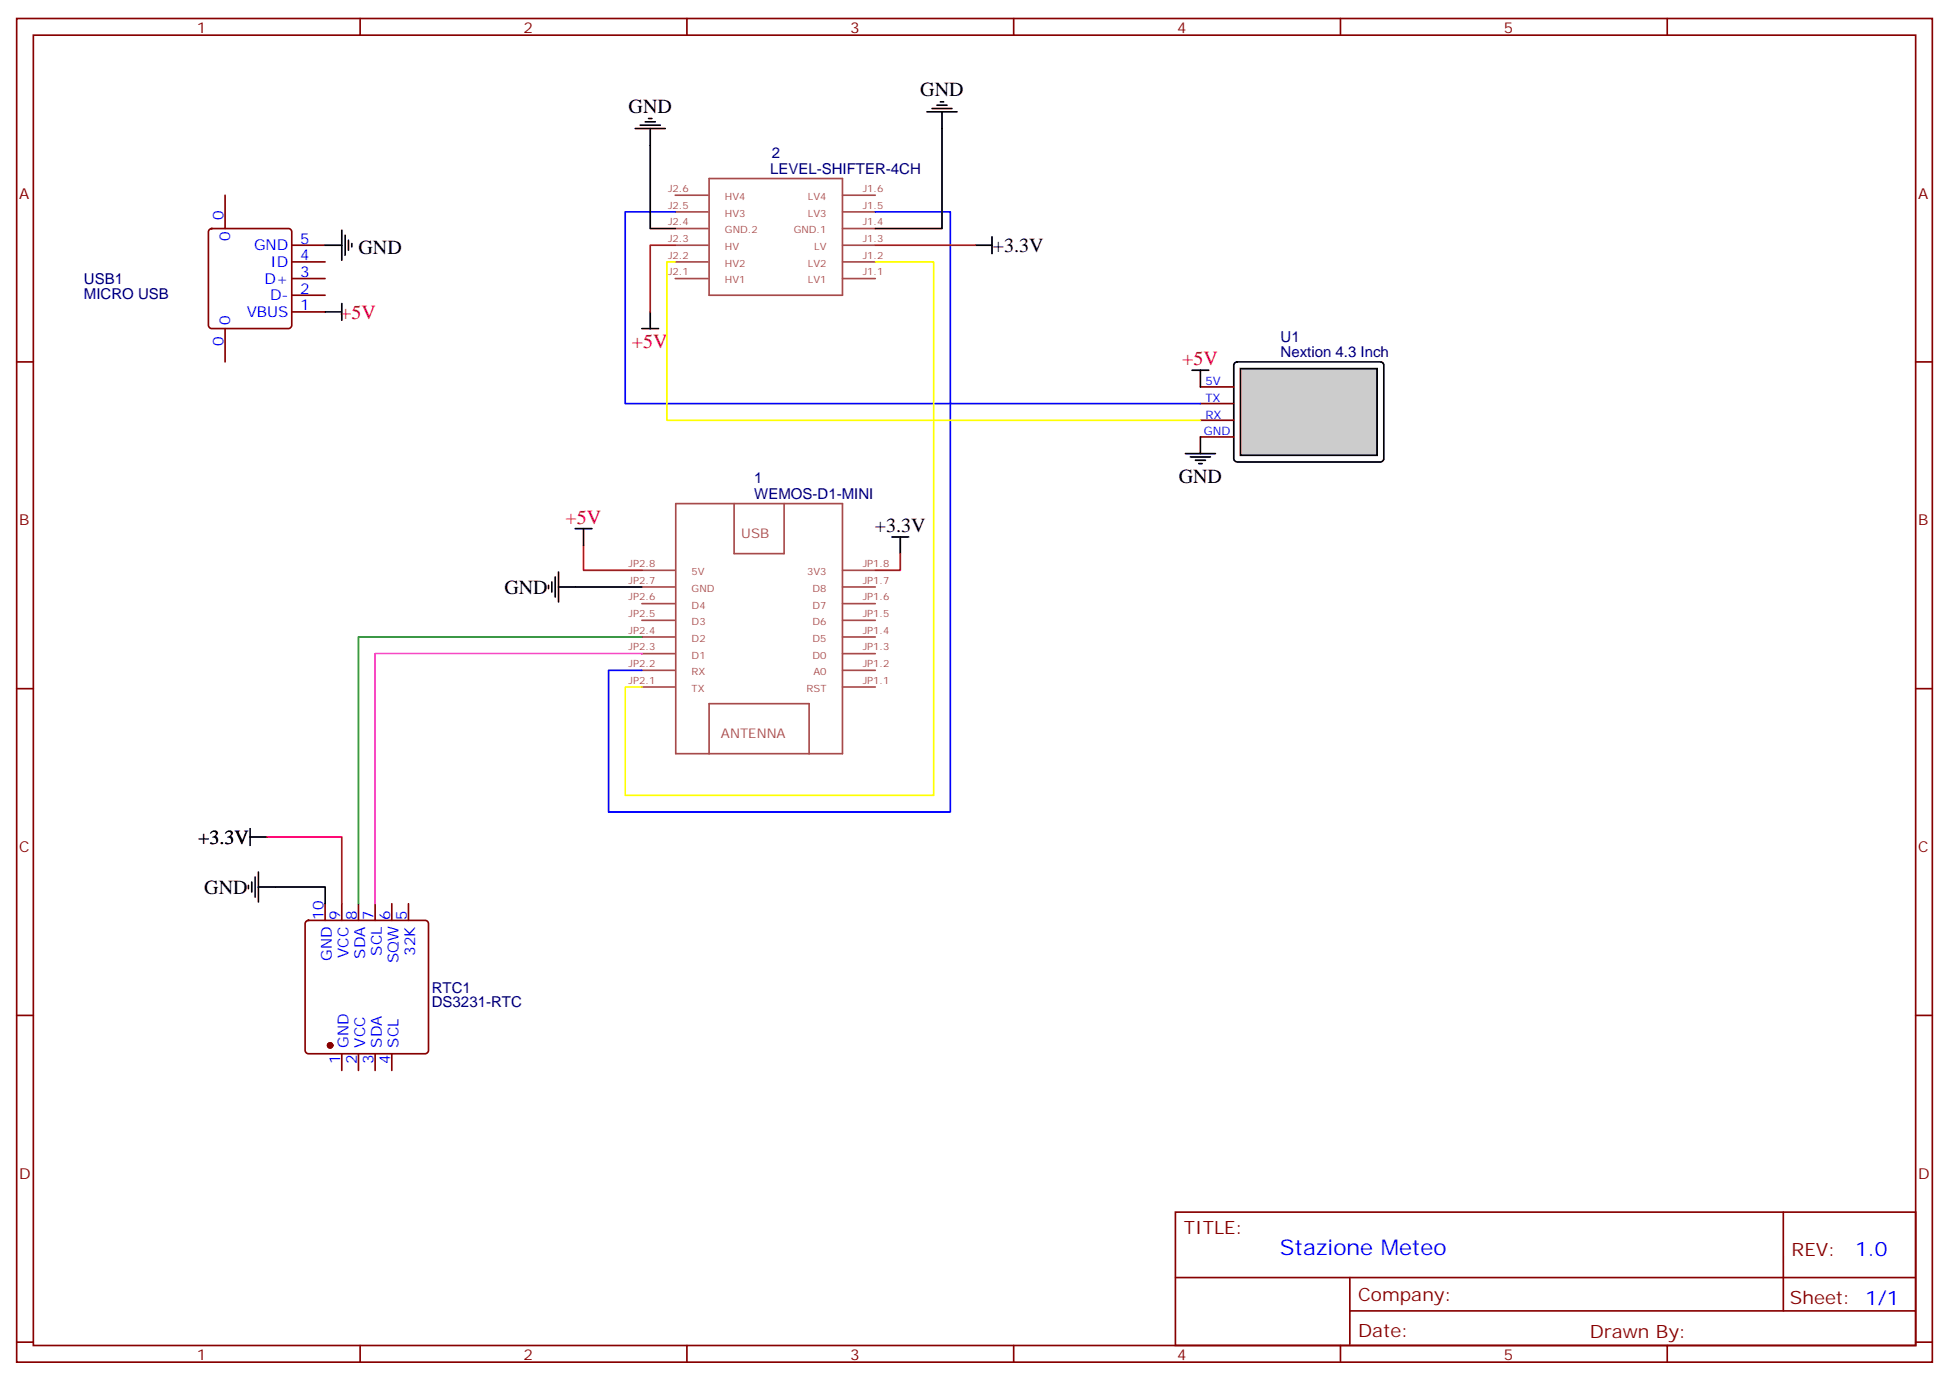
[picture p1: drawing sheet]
<svg xmlns="http://www.w3.org/2000/svg" width="412mm" height="292mm" viewBox="0 0 412 292" stroke-linecap="round" stroke-linejoin="round" font-family="sans-serif">
<g fill="none" stroke="#870000" stroke-width=".35">
<path d="M3.5 3.9h405.4v284.4h-405.4zM7.1 7.4h398.2v277.3h-398.2zM76.2 3.9v3.5M145.3 3.9v3.5M214.5 3.9v3.5M283.6 3.9v3.5M352.8 3.9v3.5M3.5 76.6h3.6M405.3 76.6h3.6M3.5 145.7h3.6M405.3 145.7h3.6M3.5 214.9h3.6"/>
<path d="M405.3 214.9h3.6M248.7 256.5h156.6v28.2h-156.6zM377.3 256.5v20.9M248.7 270.4h156.5M285.6 277.4h119.6M285.6 270.4v14.1M3.5 284h3.6M76.2 284.7v3.6M145.3 284.7v3.6M214.5 284.7v3.6M283.6 284.7v3.6M352.8 284.7v3.6"/>
<path d="M405.3 284h3.6"/>
</g>
<g fill="none" stroke="#a64a4a" stroke-width=".35">
<path d="M143 106.6h35.3v52.9h-35.3zM155.3 106.6v10.6h10.6v-10.6M135.8 138.3h7M135.8 134.8h7M135.8 131.3h7M135.8 127.7h7M135.8 124.2h7M135.8 120.7h7M178.3 138.3h6.9M178.3 134.8h6.9M178.3 131.3h6.9M178.3 127.7h6.9"/>
<path d="M178.3 124.2h6.9M178.3 120.7h6.9M135.8 145.4h7M135.8 141.9h7M150 159.5v-10.6h21.2v10.6M178.3 145.4h6.9M178.3 141.9h6.9"/>
</g>
<path d="M261.3 76.8l.5-.2h30.3a.71 .71 0 0 1 .7 .7v19.7a.76 .76 0 0 1-.7 .8h-30.3a.76 .76 0 0 1-.7-.8v-19.7z" fill="#fff" stroke="#000" stroke-width=".35"/>
<path d="M262.5 78h28.9v18.3h-28.9z" fill="#ccc" stroke="#000" stroke-width=".35"/>
<g fill="none" stroke="#870000" stroke-width=".35">
<path d="M44.3 48.6l.5-.2h16.2a.71 .71 0 0 1 .7 .7v19.7a.76 .76 0 0 1-.7 .7h-16.2a.76 .76 0 0 1-.7-.7v-19.7zM47.6 41.3v7.1M61.7 58.9h7.1M61.7 55.4h7.1M61.7 51.9h7.1M47.6 69.5v7.1M61.7 66h7.1M61.7 62.5h7.1M254 81.9h7.1M254 85.4h7.1M254 88.9h7.1M254 92.5h7.1"/>
<path d="M64.8 195l.5-.2h24.7a.71 .71 0 0 1 .7 .7v26.8a.76 .76 0 0 1-.7 .7h-24.7a.76 .76 0 0 1-.7-.7v-26.8zM68.8 191.2v3.6M72.3 191.2v3.6M75.8 191.2v3.6M79.4 191.2v3.6M82.9 191.2v3.6M86.4 191.2v3.6M72.3 223v3.5M75.8 223v3.5M79.4 223v3.5M82.9 223v3.5"/>
</g>
<g fill="none" stroke="#a64a4a" stroke-width=".35">
<path d="M150 37.8h28.3v24.7h-28.3zM142.9 44.8h6.9M142.9 48.4h6.9M142.9 51.9h6.9M142.9 55.4h6.9M142.9 58.9h6.9M142.9 41.3h6.9M178.3 44.8h6.9M178.3 48.4h6.9M178.3 51.9h6.9M178.3 55.4h6.9M178.3 58.9h6.9"/>
<path d="M178.3 41.3h6.9"/>
</g>
<circle cx="69.8" cy="221.2" r=".53" fill="#870000" stroke="#870000" stroke-width=".35"/>
<path d="M142.9 51.9h-5.3v14.1M185.2 51.9h21.2M123.5 115.4v5.3h12.3M190.5 117.2v3.5h-5.3M56.4 177.1h15.9v14.1" fill="none" stroke="#f00" stroke-width=".35"/>
<path d="M142.9 44.8h-10.6v40.6h121.7M185.2 44.8h15.9v127h-72.3v-29.9h7" fill="none" stroke="#00f" stroke-width=".35"/>
<path d="M142.9 55.4h-1.8v33.5h112.9M185.2 55.4h12.4v112.9h-65.3v-22.9h3.5" fill="none" stroke="#ff0" stroke-width=".35"/>
<path d="M135.8 138.3h-56.4v52.9" fill="none" stroke="#f0f" stroke-width=".35"/>
<path d="M135.8 134.8h-60v56.4" fill="none" stroke="#008700" stroke-width=".35"/>
<g fill="none" stroke="#000" stroke-width=".35">
<path d="M134.4 27.2h6.4M135.5 26.5h4.2M136.5 25.8h2.1M137.2 25.1h.7M137.6 27.2v21.2h5.3M196.1 23.7h6.4M197.2 23h4.2M198.3 22.3h2.1M199 21.6h.7M199.3 23.7v24.7h-14.1M68.8 51.9h3.5M72.3 48.7v6.4"/>
<path d="M73 49.8v4.2M73.7 50.8v2.2M74.4 51.5v.7M206.4 51.9h3.5M209.9 50.1v3.6M68.8 66h3.5M72.3 64.2v3.6M135.8 69.5h3.5M137.6 66v3.5M252.2 78.4h3.6M254 78.4v3.5M250.8 96h6.4"/>
<path d="M251.9 96.7h4.2M252.9 97.4h2.2M253.6 98.1h.8M254 92.5v3.5M121.7 111.9h3.5M123.5 111.9v3.5M188.7 113.6h3.6M190.5 113.6v3.6M116.1 123.9v.7M116.8 123.2v2.1M117.5 122.1v4.2M118.2 124.2h17.6"/>
<path d="M118.2 121v6.4M52.9 177.1h3.5M52.9 175.4v3.5M52.6 187.4v.7M53.3 186.7v2.1M54 185.6v4.2M54.7 187.7h14.1v3.5M54.7 184.5v6.4"/>
</g>
<text font-size="4.6" fill="#00f" x="270.8" y="265.5">Stazione Meteo</text>
<g font-size="4.2">
<text x="133" y="23.9">GND</text>
<text x="194.7" y="20.4">GND</text>
<text x="75.8" y="53.7">GND</text>
<text x="210.1" y="53.3">+3.3V</text>
<text x="249.4" y="102.1">GND</text>
<text x="185.1" y="112.6">+3.3V</text>
<text x="106.7" y="125.7">GND</text>
<text x="42" y="178.6">+3.3V</text>
<text x="43.2" y="189.2">GND</text>
</g>
<g font-size="4.2" fill="#f00">
<text x="72" y="67.4">+5V</text>
<text x="133.7" y="73.5">+5V</text>
<text x="250.1" y="77.2">+5V</text>
<text x="119.7" y="110.8">+5V</text>
</g>
<text font-size="4.2" fill="#00f" x="392.5" y="265.8">1.0</text>
<g font-size="3.9" fill="#800">
<text x="250.5" y="261.1">TITLE:</text>
<text x="379.1" y="265.8">REV:</text>
<text x="287.4" y="275.3">Company:</text>
<text x="378.7" y="275.9">Sheet: 1/1</text>
<text x="287.4" y="283">Date:</text>
<text x="336.4" y="283.1">Drawn By:</text>
</g>
<g font-size="3.2" fill="#800">
<text x="41.6" y="6.9">1</text>
<text x="110.8" y="6.9">2</text>
<text x="179.9" y="6.9">3</text>
<text x="249.1" y="6.9">4</text>
<text x="318.2" y="6.9">5</text>
<text x="4.1" y="42">A</text>
<text x="405.9" y="42">A</text>
<text x="4.1" y="111.2">B</text>
<text x="405.9" y="111.2">B</text>
<text x="4.1" y="180.3">C</text>
<text x="405.9" y="180.3">C</text>
<text x="4.1" y="249.4">D</text>
<text x="405.9" y="249.4">D</text>
<text x="41.6" y="287.7">1</text>
<text x="110.8" y="287.7">2</text>
<text x="179.9" y="287.7">3</text>
<text x="249.1" y="287.7">4</text>
<text x="318.2" y="287.7">5</text>
</g>
<g font-size="3.2" fill="#000080">
<text x="163.3" y="33.5">2</text>
<text x="162.9" y="36.7">LEVEL-SHIFTER-4CH</text>
<text x="17.8" y="63.2">MICRO USB</text>
<text x="17.8" y="60">USB1</text>
<text x="271" y="75.5">Nextion 4.3 Inch</text>
<text x="271" y="72.3">U1</text>
<text x="159.6" y="105.5">WEMOS-D1-MINI</text>
<text x="159.6" y="102.3">1</text>
<text x="91.4" y="213.2">DS3231-RTC</text>
<text x="91.4" y="210.1">RTC1</text>
</g>
<g font-size="3.2" fill="#00f">
<text x="47.3" y="46.6" transform="rotate(-90 47.3 46.6)">0</text>
<text x="48.7" y="51.1" transform="rotate(-90 48.7 51.1)">0</text>
<text x="53.7" y="53">GND</text>
<text x="63.5" y="51.5">5</text>
<text x="57.3" y="56.5">ID</text>
<text x="63.5" y="58.6">3</text>
<text x="63.5" y="55.1">4</text>
<text x="56" y="60">D+</text>
<text x="57.1" y="63.5">D-</text>
<text x="63.5" y="65.7">1</text>
<text x="63.5" y="62.1">2</text>
<text x="48.7" y="68.8" transform="rotate(-90 48.7 68.8)">0</text>
<text x="52.2" y="67.1">VBUS</text>
<text x="47.3" y="73.3" transform="rotate(-90 47.3 73.3)">0</text>
<text x="68.4" y="194.6" transform="rotate(-90 68.4 194.6)">10</text>
<text x="72" y="194.6" transform="rotate(-90 72 194.6)">9</text>
<text x="75.5" y="194.6" transform="rotate(-90 75.5 194.6)">8</text>
<text x="79" y="194.6" transform="rotate(-90 79 194.6)">7</text>
<text x="82.5" y="194.6" transform="rotate(-90 82.5 194.6)">6</text>
<text x="86.1" y="194.6" transform="rotate(-90 86.1 194.6)">5</text>
<text x="70.2" y="203.4" transform="rotate(-90 70.2 203.4)">GND</text>
<text x="73.7" y="202.7" transform="rotate(-90 73.7 202.7)">VCC</text>
<text x="77.3" y="202.9" transform="rotate(-90 77.3 202.9)">SDA</text>
<text x="80.8" y="202.2" transform="rotate(-90 80.8 202.2)">SCL</text>
<text x="84.3" y="203.9" transform="rotate(-90 84.3 203.9)">SQW</text>
<text x="87.8" y="202.3" transform="rotate(-90 87.8 202.3)">32K</text>
<text x="73.7" y="221.7" transform="rotate(-90 73.7 221.7)">GND</text>
<text x="77.3" y="221.7" transform="rotate(-90 77.3 221.7)">VCC</text>
<text x="80.8" y="221.7" transform="rotate(-90 80.8 221.7)">SDA</text>
<text x="84.3" y="221.7" transform="rotate(-90 84.3 221.7)">SCL</text>
<text x="72" y="225.2" transform="rotate(-90 72 225.2)">1</text>
<text x="75.5" y="225.2" transform="rotate(-90 75.5 225.2)">2</text>
<text x="79" y="225.2" transform="rotate(-90 79 225.2)">3</text>
<text x="82.5" y="225.2" transform="rotate(-90 82.5 225.2)">4</text>
</g>
<g font-size="2.8" fill="#a54b4b">
<text x="156.8" y="113.8">USB</text>
<text x="152.6" y="156.1">ANTENNA</text>
</g>
<g font-size="2.5" fill="#00f">
<text x="255.1" y="81.5">5V</text>
<text x="255.1" y="85.1">TX</text>
<text x="255.1" y="88.6">RX</text>
<text x="254.7" y="92.1">GND</text>
</g>
<g font-size="2.1" fill="#a54b4b">
<text x="141.3" y="40.6">J2.6</text>
<text x="182.5" y="40.6">J1.6</text>
<text x="141.3" y="44.1">J2.5</text>
<text x="141.3" y="47.7">J2.4</text>
<text x="153.4" y="42.4">HV4</text>
<text x="153.4" y="45.9">HV3</text>
<text x="170.9" y="45.9">LV3</text>
<text x="170.9" y="42.4">LV4</text>
<text x="182.5" y="44.1">J1.5</text>
<text x="182.5" y="47.7">J1.4</text>
<text x="141.3" y="51.2">J2.3</text>
<text x="153.4" y="49.4">GND.2</text>
<text x="153.4" y="52.9">HV</text>
<text x="167.9" y="49.4">GND.1</text>
<text x="172.3" y="52.9">LV</text>
<text x="182.5" y="51.2">J1.3</text>
<text x="141.3" y="54.7">J2.2</text>
<text x="141.3" y="58.3">J2.1</text>
<text x="153.4" y="56.5">HV2</text>
<text x="153.4" y="60">HV1</text>
<text x="170.9" y="56.5">LV2</text>
<text x="170.9" y="60">LV1</text>
<text x="182.5" y="54.7">J1.2</text>
<text x="182.5" y="58.3">J1.1</text>
<text x="133" y="120">JP2.8</text>
<text x="182.5" y="120">JP1.8</text>
<text x="133" y="123.5">JP2.7</text>
<text x="146.3" y="125.3">GND</text>
<text x="146.3" y="121.7">5V</text>
<text x="170.8" y="121.7">3V3</text>
<text x="171.9" y="125.3">D8</text>
<text x="182.5" y="123.5">JP1.7</text>
<text x="133" y="130.6">JP2.5</text>
<text x="133" y="127">JP2.6</text>
<text x="146.3" y="128.8">D4</text>
<text x="171.9" y="128.8">D7</text>
<text x="182.5" y="130.6">JP1.5</text>
<text x="182.5" y="127">JP1.6</text>
<text x="133" y="137.6">JP2.3</text>
<text x="133" y="134.1">JP2.4</text>
<text x="146.3" y="135.8">D2</text>
<text x="146.3" y="132.3">D3</text>
<text x="171.9" y="135.8">D5</text>
<text x="171.9" y="132.3">D6</text>
<text x="182.5" y="137.6">JP1.3</text>
<text x="182.5" y="134.1">JP1.4</text>
<text x="133" y="141.2">JP2.2</text>
<text x="146.3" y="142.9">RX</text>
<text x="146.3" y="139.4">D1</text>
<text x="171.9" y="139.4">D0</text>
<text x="172.1" y="142.9">A0</text>
<text x="182.5" y="141.2">JP1.2</text>
<text x="133" y="144.7">JP2.1</text>
<text x="146.3" y="146.4">TX</text>
<text x="170.7" y="146.4">RST</text>
<text x="182.5" y="144.7">JP1.1</text>
</g>
</svg>
